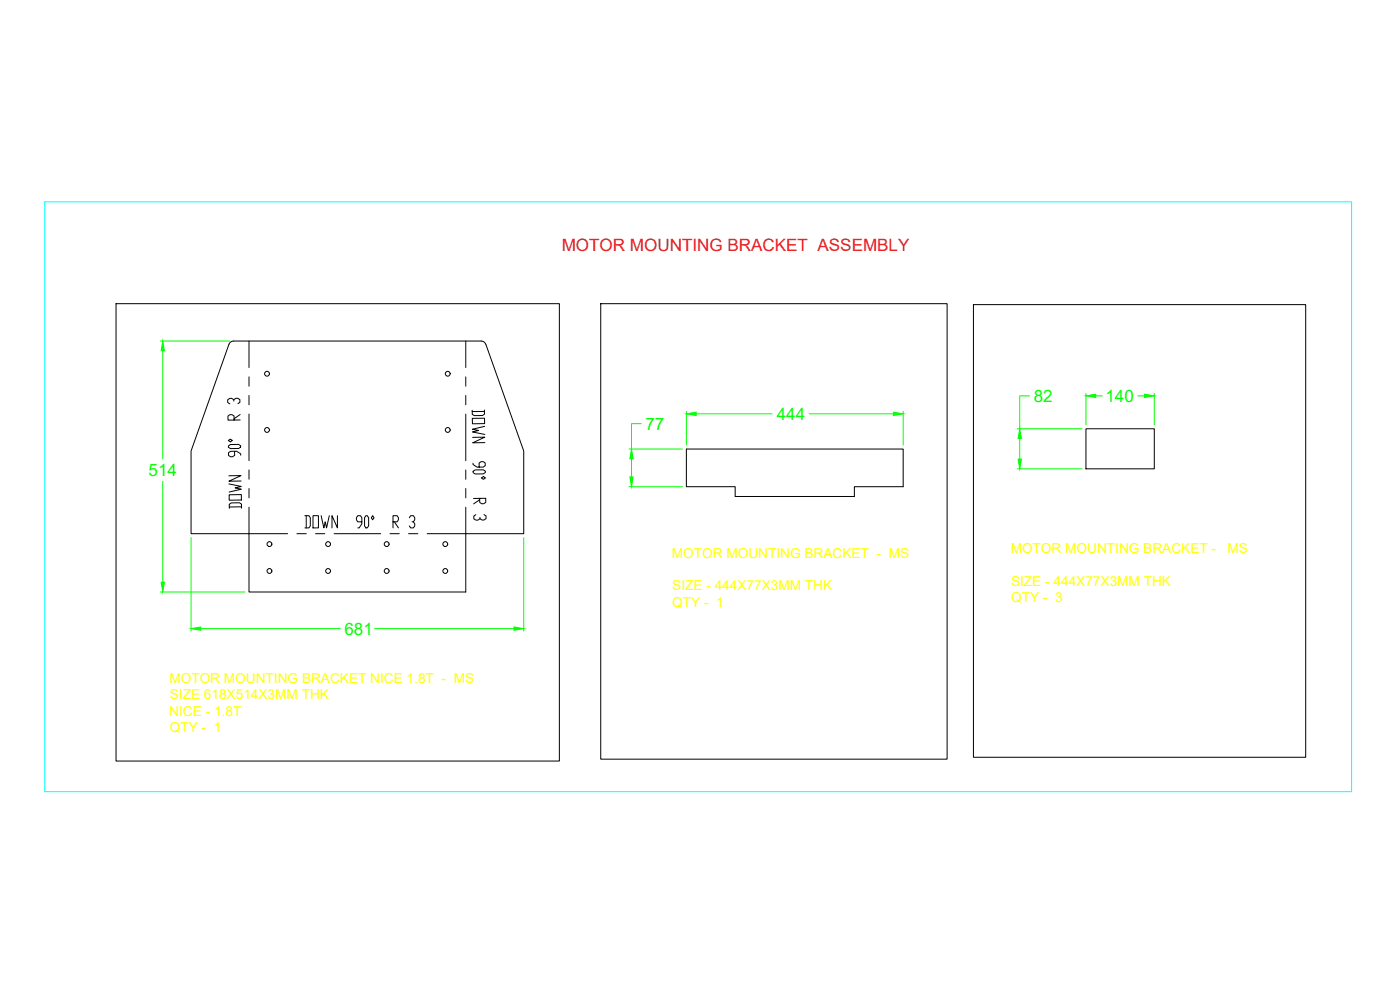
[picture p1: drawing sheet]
<svg xmlns="http://www.w3.org/2000/svg" width="1189mm" height="841mm" viewBox="0 0 1189 841" stroke-linecap="round" stroke-linejoin="round" font-family="sans-serif">
<!-- layer: 0 -->
<g fill="none" stroke="#000" stroke-width=".85">
<path d="M99 258h376v388h-376zM510 258h294v386h-294zM827 259h282v384h-282zM211 289v23M396 289v23M211 320v8M396 320v8M396 336v8M211 351v40M396 351v40M922 364h58v34h-58zM583 381h184v32h-41v8h-102v-8h-41z"/>
<path d="M211 430v23h33M396 430v72h-185v-49h-49v-70l33-92 3-2h211l2 1 2 2 32 91v70h-82M252 453h8M284 453h39"/>
<circle cx="227" cy="317" r="2.1"/>
<circle cx="380" cy="317" r="2.1"/>
<circle cx="227" cy="365" r="2.1"/>
<circle cx="380" cy="365" r="2.1"/>
<circle cx="229" cy="462" r="2.1"/>
<circle cx="279" cy="462" r="2.1"/>
<circle cx="328" cy="462" r="2.1"/>
<circle cx="378" cy="462" r="2.1"/>
<circle cx="229" cy="485" r="2.1"/>
<circle cx="279" cy="485" r="2.1"/>
<circle cx="328" cy="485" r="2.1"/>
<circle cx="378" cy="485" r="2.1"/>
</g>
<path d="M38 171h1110v501h-1110z" fill="none" stroke="#0ff" stroke-width=".85"/>
<g fill="none" stroke="#0f0" stroke-width=".85">
<path d="M136 289h59M138 298v92M874 336h-8v28M922 334v27M930 336h6M966 336h6M980 334v27M545 360h-9v21M583 349v29M591 351h65M687 351h72M767 349v29"/>
<path d="M864 364h55M866 372v18M534 381h46M536 389v16M864 398h55M138 408v86M534 413h46M162 456v80M445 456v80M136 502h72M171 533h118M318 533h118"/>
</g>
<g fill="#0f0" stroke="#0f0" stroke-width=".85">
<path d="M138 289l2 9h-3z"/>
<path d="M137 494h3l-2 8z"/>
<path d="M162 533l9-1v3z"/>
<path d="M436 532l9 1-9 2z"/>
<path d="M535 405h3l-2 8z"/>
<path d="M536 381l2 8h-3z"/>
<path d="M759 350l8 1-8 2z"/>
<path d="M583 351l8-1v3z"/>
<path d="M922 336l8-1v2z"/>
<path d="M972 335l8 1-8 1z"/>
<path d="M865 390h2l-1 8z"/>
<path d="M866 364l1 8h-2z"/>
</g>
<g font-size="17.2">
<text x="206" y="433" transform="rotate(-90 206 433)">DOWN 90° R 3</text>
<text x="414" y="443" transform="rotate(-90 414 443)">DOWN 90° R 3</text>
</g>
<text font-size="15.4" x="258" y="449">DOWN 90° R 3</text>
<text font-size="14.5" fill="#ed1f24" x="477" y="213">MOTOR MOUNTING BRACKET ASSEMBLY</text>
<g font-size="14.5" fill="#0f0">
<text x="878" y="341">82</text>
<text x="939" y="341">140</text>
<text x="660" y="356">444</text>
<text x="548" y="365">77</text>
<text x="126" y="404">514</text>
<text x="292" y="539">681</text>
</g>
<g font-size="11.6" fill="#ff0">
<text x="571" y="473">MOTOR MOUNTING BRACKET - MS</text>
<text x="858" y="469">MOTOR MOUNTING BRACKET -</text>
<text x="1042" y="469">MS</text>
<text x="859" y="497">SIZE - 444X77X3MM THK</text>
<text x="571" y="501">SIZE - 444X77X3MM THK</text>
<text x="571" y="515">QTY - 1</text>
<text x="859" y="511">QTY - 3</text>
<text x="144" y="580">MOTOR MOUNTING BRACKET NICE 1.8T - MS</text>
<text x="144" y="593">SIZE 618X514X3MM THK</text>
<text x="144" y="607">NICE - 1.8T</text>
<text x="144" y="621">QTY - 1</text>
</g>
</svg>
